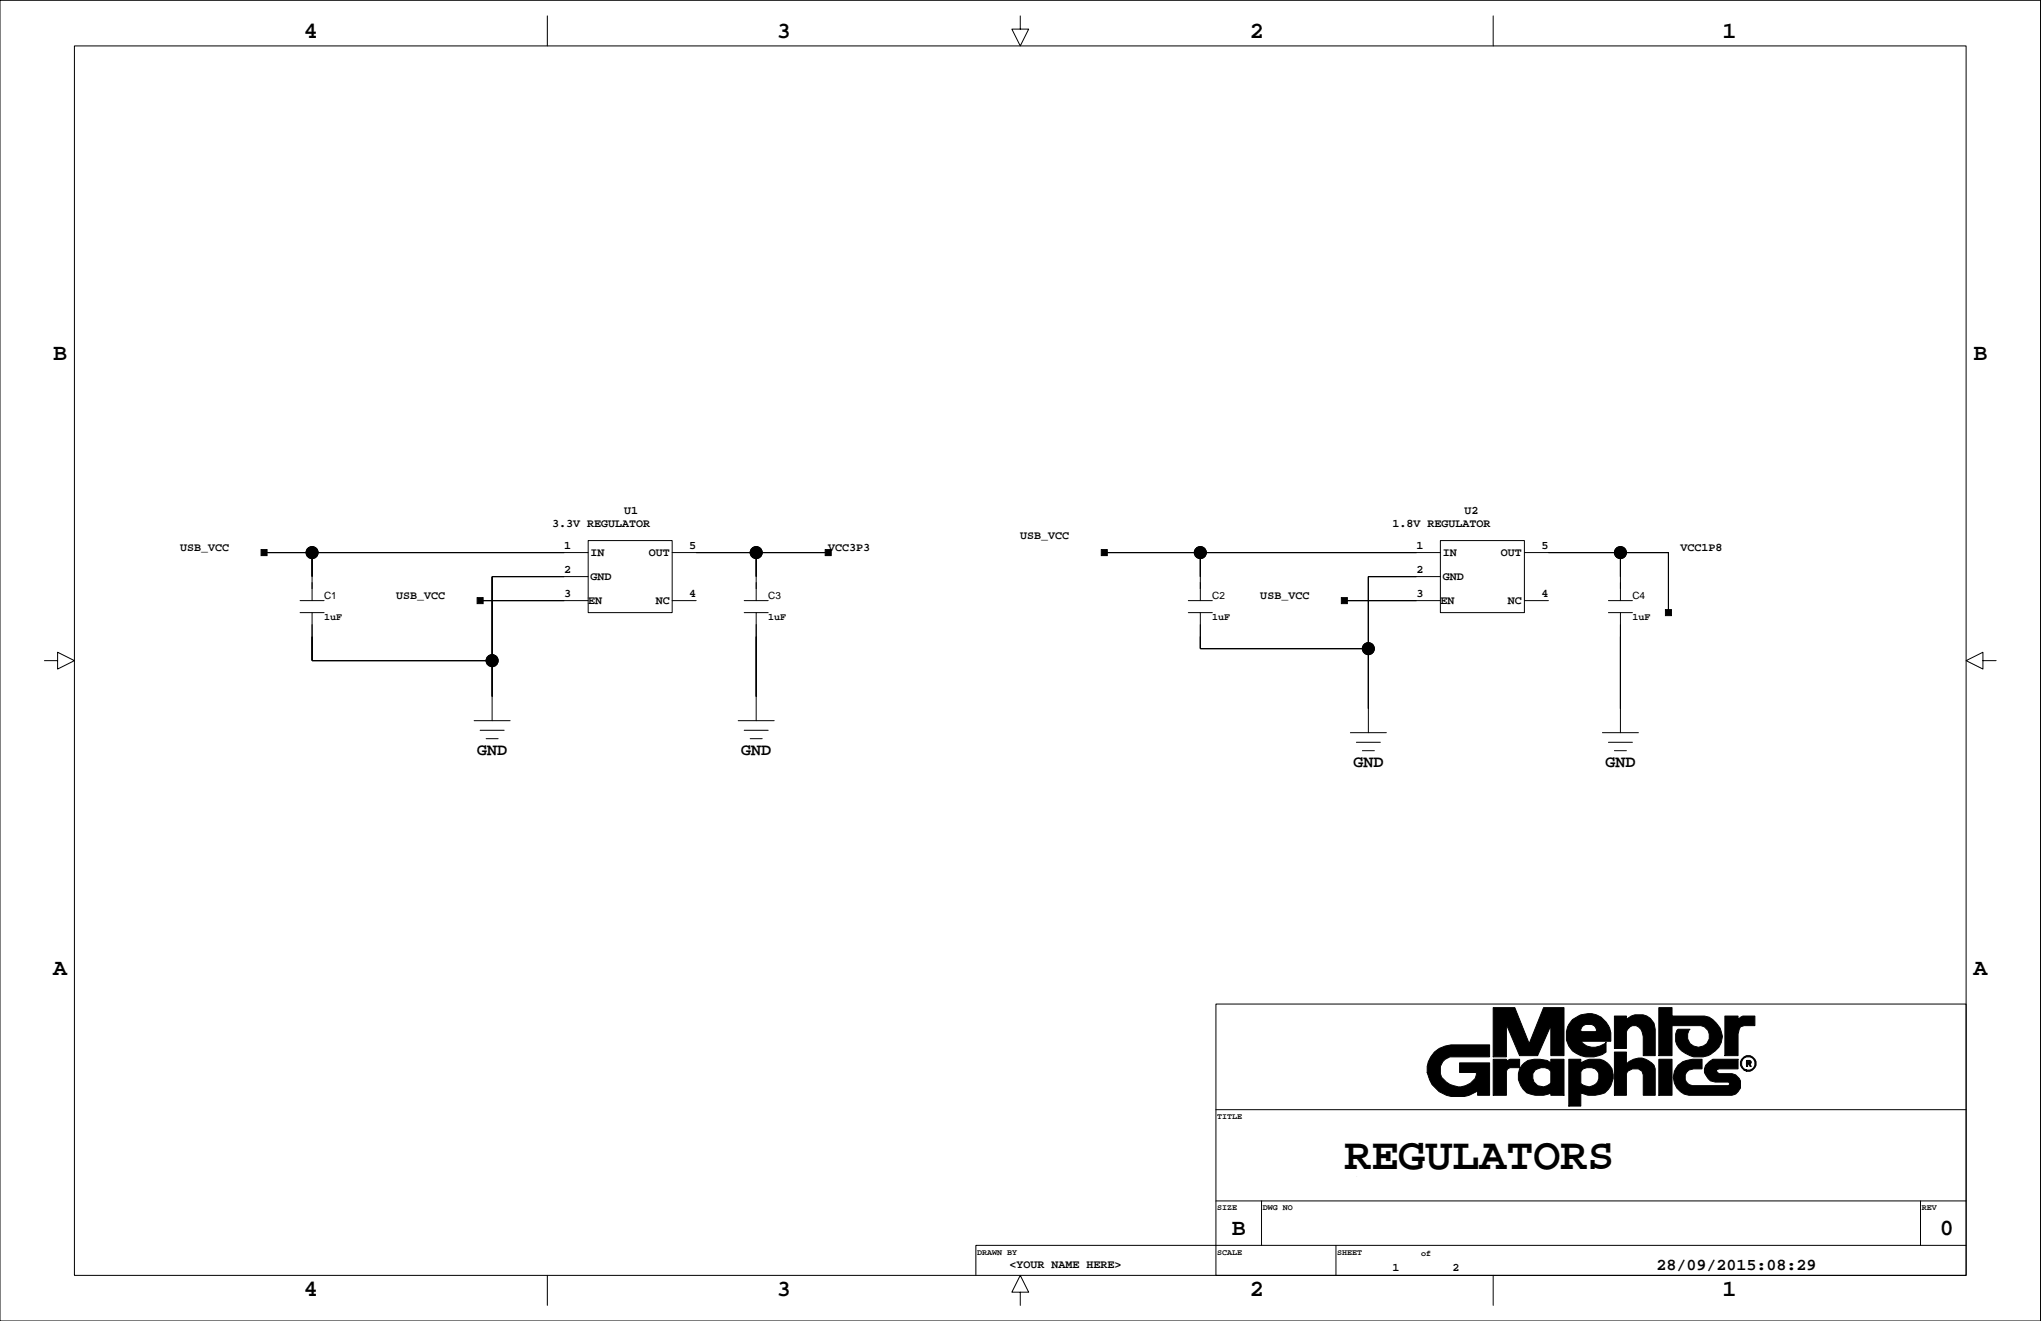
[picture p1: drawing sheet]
<svg xmlns="http://www.w3.org/2000/svg" width="432mm" height="279mm" viewBox="0 0 432 279" stroke-linecap="round" stroke-linejoin="round" font-family="sans-serif">
<g fill="none" stroke="#000" stroke-width=".21">
<path d="M0 .1h431.7v279.3h-431.7zM15.7 9.7h400.3v260.1h-400.3zM115.8 3.4v6.3M215.9 3.4v2.8h1.7l-1.7 3.5-1.8-3.5h1.8M315.9 3.4v6.3M55.9 116.9h68.5M66 116.9v10.1M124.4 114.3h17.8v15.3h-17.8zM142.2 116.9h33M160 116.9v10.1M233.6 116.9h71.1M253.9 116.9v10.1"/>
<path d="M304.7 114.3h17.8v15.3h-17.8zM322.5 116.9h30.5v12.7M342.8 116.9v10.1M9.4 139.7h2.8v-1.7l3.5 1.7-3.5 1.8v-1.8M63.5 127h5.1M63.5 129.6h5.1M66 129.6v10.1h38.1M101.6 127h22.8M124.4 122h-20.3v30.4M142.2 127h5.1M157.4 127h5.1M157.4 129.6h5.1"/>
<path d="M160 129.6v22.8M251.4 127h5.1M251.4 129.6h5.1M253.9 129.6v7.6h35.6M284.4 127h20.3M304.7 122h-15.2v33M322.5 127h5.1M340.3 127h5.1M340.3 129.6h5.1M342.8 129.6v25.4M419.5 139.7v-1.7l-3.5 1.7 3.5 1.8v-1.8h2.8M100.3 152.4h7.6"/>
<path d="M101.6 154.5h5.1M102.8 156.2h2.6M156.2 152.4h7.6M157.4 154.5h5.1M158.7 156.2h2.6M285.7 155h7.6M287 157h5M288.2 158.8h2.6M339 155h7.6M340.3 157h5.1M341.6 158.8h2.5M257.2 212.4h158.8v57.4h-158.8z"/>
<path d="M257.2 234.7h158.8M257.2 254h158.8M266.9 254v9.4M406.3 254v9.4M115.8 269.8v6.3M215.9 273.3h1.7l-1.7-3.5-1.8 3.5h1.8v2.8M282.6 263.4v6.4M315.9 269.8v6.3M416 263.4h-209.5v6.4"/>
<circle cx="66" cy="116.9" r="1.27"/>
<circle cx="160" cy="116.9" r="1.27"/>
<circle cx="253.9" cy="116.9" r="1.27"/>
<circle cx="342.8" cy="116.9" r="1.27"/>
<circle cx="104.1" cy="139.7" r="1.27"/>
<circle cx="289.5" cy="137.2" r="1.27"/>
</g>
<g fill="#000" stroke="#000" stroke-width=".21">
<path d="M55.2 116.2h1.3v1.3h-1.3z" fill-rule="evenodd"/>
<path d="M55.9 116.9h10.1z" fill-rule="evenodd"/>
<path d="M66 116.9v5.1z" fill-rule="evenodd"/>
<path d="M66 116.9h53.4z" fill-rule="evenodd"/>
<path d="M160 116.9v5.1z" fill-rule="evenodd"/>
<path d="M147.3 116.9h12.7z" fill-rule="evenodd"/>
<path d="M174.6 116.2h1.3v1.3h-1.3z" fill-rule="evenodd"/>
<path d="M160 116.9h15.2z" fill-rule="evenodd"/>
<path d="M233 116.2h1.3v1.3h-1.3z" fill-rule="evenodd"/>
<path d="M253.9 116.9v5.1z" fill-rule="evenodd"/>
<path d="M233.6 116.9h20.3z" fill-rule="evenodd"/>
<path d="M253.9 116.9h45.8z" fill-rule="evenodd"/>
<path d="M342.8 116.9v5.1z" fill-rule="evenodd"/>
<path d="M327.6 116.9h15.2z" fill-rule="evenodd"/>
<path d="M353 116.9v12.7z" fill-rule="evenodd"/>
<path d="M342.8 116.9h10.2z" fill-rule="evenodd"/>
<path d="M66 134.7v5z" fill-rule="evenodd"/>
<path d="M100.9 126.4h1.3v1.3h-1.3z" fill-rule="evenodd"/>
<path d="M104.1 139.7v7.6z" fill-rule="evenodd"/>
<path d="M104.1 122v17.7z" fill-rule="evenodd"/>
<path d="M66 139.7h38.1z" fill-rule="evenodd"/>
<path d="M101.6 127h17.8z" fill-rule="evenodd"/>
<path d="M104.1 122h15.3z" fill-rule="evenodd"/>
<path d="M160 134.7v12.6z" fill-rule="evenodd"/>
<path d="M253.9 134.7v2.5z" fill-rule="evenodd"/>
<path d="M283.8 126.4h1.3v1.3h-1.3z" fill-rule="evenodd"/>
<path d="M253.9 137.2h35.6z" fill-rule="evenodd"/>
<path d="M289.5 137.2v12.7z" fill-rule="evenodd"/>
<path d="M289.5 122v15.2z" fill-rule="evenodd"/>
<path d="M284.4 127h15.3z" fill-rule="evenodd"/>
<path d="M289.5 122h10.2z" fill-rule="evenodd"/>
<path d="M342.8 134.7v15.2z" fill-rule="evenodd"/>
<path d="M352.3 128.9h1.3v1.3h-1.3z" fill-rule="evenodd"/>
<path d="M303.5 222.5l1-.7 1.2-.6 1.3-.2h8.1v2.5h-8.3a2.95 2.95 0 0 0-2.2 2.5 2.95 2.95 0 0 0 1.4 2.9 4.1 4.1 0 0 0 6.1-.8l.2-1.3h-3.5v-2h6.3v6.9h-2.5v-1.1a6.9 6.9 0 0 1-9.6-1.2 5.2 5.2 0 0 1 .5-6.9z" fill-rule="evenodd"/>
<path d="M315.9 224h2.8v.5l.8-.5h2v1.8h-2l-.5 .3-.3 .5v5.1h-2.8z" fill-rule="evenodd"/>
<path d="M315.9 213.1h4.6l3 7.6 3.1-7.6h4.3v10.2h-2.8v-6.4l-2.8 6.4h-3.8l-2.8-6.6v6.8h-2.8z" fill-rule="evenodd"/>
<path d="M322 225.3a3.7 3.7 0 0 1 3.8-1.3l1.5 .3 .8 .5v-.8h2.8v7.7h-2.8v-5.1a2.32 2.32 0 0 0-3.8 .5 2.16 2.16 0 0 0 .7 2.3 2.16 2.16 0 0 0 2.3 .2l.8-.5v2.1a5.7 5.7 0 0 1-5.1 0 4.1 4.1 0 0 1-1-5.9z" fill-rule="evenodd"/>
<path d="M331.9 224h2.5v5.1a2.16 2.16 0 0 0 3.2 .2 2.16 2.16 0 0 0-.1-3.2 2.45 2.45 0 0 0-3.1 .5v-1.8a4.4 4.4 0 0 1 6.6 1.3 4.4 4.4 0 0 1-1.5 5.1 6.4 6.4 0 0 1-5.1 0v2.7h-2.5z" fill-rule="evenodd"/>
<path d="M332.7 215.7a4.9 4.9 0 0 1 5.7-.7 4.9 4.9 0 0 1 2.4 5.2h-6.4v-2h3.3a1.36 1.36 0 0 0-1-1.5h-1.2l-.8 .5-.3 .5v2.5a3.7 3.7 0 0 0 5.4 .3v2a5.5 5.5 0 0 1-7.9-1.3 4.8 4.8 0 0 1 .8-5.5z" fill-rule="evenodd"/>
<path d="M341.6 222.5h2.5v2.6a3.7 3.7 0 0 1 5.8 .2l.3 .8v5.6h-2.6v-4.4l-.2-.7-.8-.5h-1.2l-1.1 .5-.2 .5v4.6h-2.5z" fill-rule="evenodd"/>
<path d="M341.6 214.9h2.5v.8a3.5 3.5 0 0 1 3.7-1 3.5 3.5 0 0 1 2.4 3v5.6h-2.6v-4.1a2.16 2.16 0 0 0-2.2-2.3 2.33 2.33 0 0 0-1.3 1.3v3.6h-2.5z" fill-rule="evenodd"/>
<path d="M350.9 213.1h2.8v1.8h6.9a4.6 4.6 0 0 1 3.6 3.3 3.7 3.7 0 0 1-1.3 4.1 5.2 5.2 0 0 1-8.4-2.1v-1.5l.3-.8 .2-.2h2.6a2.31 2.31 0 0 0 .5 3.5 2.31 2.31 0 0 0 3.4-1.2 2.31 2.31 0 0 0-1.7-3.1h-6.1v6.4h-2.8z" fill-rule="evenodd"/>
<path d="M350.9 224h2.8v7.7h-2.8z" fill-rule="evenodd"/>
<path d="M364.9 214.9h2.8v.8l1-.8h2.6v2h-2.3l-.8 .3-.2 .5-.3 1v4.6h-2.8z" fill-rule="evenodd"/>
<path d="M355 225.3a6.1 6.1 0 0 1 5.1-1.3v2.1h-1.8a1.78 1.78 0 0 0-1.8 1.6 1.78 1.78 0 0 0 1.6 1.9h7.6l.2-.2v-.3l-.2-.2h-2.8a2.56 2.56 0 0 1-2-3.6l1.5-1.3h5.3v2.1h-4.1l-.5 .2v.3l.5 .5h2.8l.8 .2 .8 .8 .2 .5v1.5l-1 1.3-.8 .3h-9.1a3.8 3.8 0 0 1-2.3-6.4z" fill-rule="evenodd"/>
<path d="M369.5 224.3h.7l.3 .2v.3l-.3 .3 .3 .5h-.3l-.2-.5h-.3v.5h-.2v-.8h.7v-.3h-.5v.3h-.2z" fill-rule="evenodd"/>
<path d="M369 223.5a1.67 1.67 0 0 1 2.6 1.4 1.67 1.67 0 0 1-2.6 1.4h1.2a1.45 1.45 0 0 0 .9-2.2 1.45 1.45 0 0 0-2.4 0 1.45 1.45 0 0 0 .8 2.2h-.5a1.61 1.61 0 0 1 0-2.8z" fill-rule="evenodd"/>
<circle cx="66" cy="116.9" r="1.27"/>
<circle cx="160" cy="116.9" r="1.27"/>
<circle cx="253.9" cy="116.9" r="1.27"/>
<circle cx="342.8" cy="116.9" r="1.27"/>
<circle cx="104.1" cy="139.7" r="1.27"/>
<circle cx="289.5" cy="137.2" r="1.27"/>
</g>
<text font-size="9.5" x="284.4" y="247.2">REGULATORS</text>
<g font-size="4.9">
<text x="64.3" y="8.1">4</text>
<text x="164.3" y="8.1">3</text>
<text x="264.4" y="8.1">2</text>
<text x="364.4" y="8.1">1</text>
<text x="11.2" y="76.1">B</text>
<text x="417.5" y="76.1">B</text>
<text x="11.2" y="206.1">A</text>
<text x="417.5" y="206.1">A</text>
<text x="260.6" y="261.2">B</text>
<text x="410.4" y="261.2">0</text>
<text x="64.3" y="274.2">4</text>
<text x="164.3" y="274.2">3</text>
<text x="264.4" y="274.2">2</text>
<text x="364.4" y="274.2">1</text>
</g>
<g font-size="3.5">
<text x="100.9" y="159.8">GND</text>
<text x="156.8" y="159.8">GND</text>
<text x="286.3" y="162.3">GND</text>
<text x="339.6" y="162.3">GND</text>
<text x="350.4" y="268.6">28/09/2015:08:29</text>
</g>
<g font-size="2.5">
<text x="116.8" y="111.4">3.3V REGULATOR</text>
<text x="132" y="108.8">U1</text>
<text x="215.9" y="113.9">USB_VCC</text>
<text x="294.6" y="111.4">1.8V REGULATOR</text>
<text x="309.8" y="108.8">U2</text>
<text x="38.1" y="116.4">USB_VCC</text>
<text x="119.4" y="116.1">1</text>
<text x="124.9" y="117.6">IN</text>
<text x="137.3" y="117.6">OUT</text>
<text x="145.8" y="116.1">5</text>
<text x="175.2" y="116.4">VCC3P3</text>
<text x="299.7" y="116.1">1</text>
<text x="305.2" y="117.6">IN</text>
<text x="317.6" y="117.6">OUT</text>
<text x="326.1" y="116.1">5</text>
<text x="355.5" y="116.4">VCC1P8</text>
<text x="119.4" y="121.1">2</text>
<text x="124.9" y="122.6">GND</text>
<text x="299.7" y="121.1">2</text>
<text x="305.2" y="122.6">GND</text>
<text x="83.8" y="126.6">USB_VCC</text>
<text x="119.4" y="126.2">3</text>
<text x="124.4" y="127.7">EN</text>
<text x="138.7" y="127.7">NC</text>
<text x="145.8" y="126.2">4</text>
<text x="266.6" y="126.6">USB_VCC</text>
<text x="299.7" y="126.2">3</text>
<text x="304.7" y="127.7">EN</text>
<text x="319" y="127.7">NC</text>
<text x="326.1" y="126.2">4</text>
<text x="213.6" y="268.3">&lt;YOUR NAME HERE&gt;</text>
<text x="294.6" y="268.8">1</text>
<text x="307.3" y="268.8">2</text>
</g>
<g font-size="2.1">
<text x="68.6" y="126.7">C1</text>
<text x="68.6" y="131.1">1uF</text>
<text x="162.5" y="126.7">C3</text>
<text x="162.5" y="131.1">1uF</text>
<text x="256.5" y="126.7">C2</text>
<text x="256.5" y="131.1">1uF</text>
<text x="345.4" y="126.7">C4</text>
<text x="345.4" y="131.1">1uF</text>
</g>
<g font-size="1.8">
<text x="257.5" y="236.7">TITLE</text>
<text x="257.5" y="256">SIZE</text>
<text x="267.1" y="256">DWG NO</text>
<text x="406.6" y="256">REV</text>
<text x="206.7" y="265.4">DRAWN BY</text>
<text x="257.5" y="265.4">SCALE</text>
<text x="282.9" y="265.4">SHEET</text>
<text x="300.7" y="265.6">of</text>
</g>
</svg>
